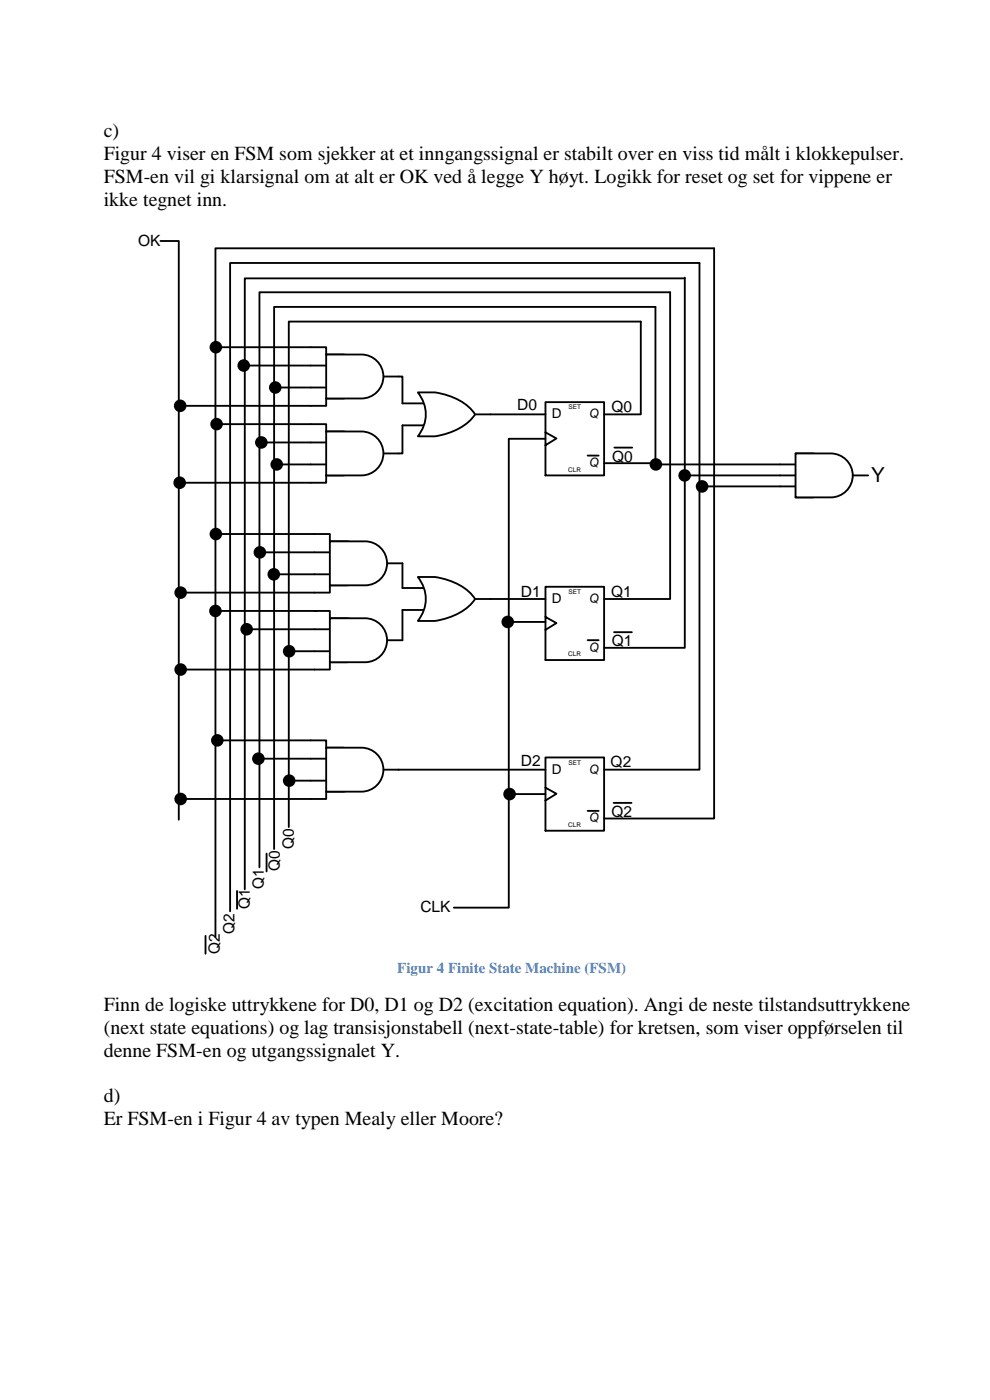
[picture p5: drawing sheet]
<svg xmlns="http://www.w3.org/2000/svg" width="210mm" height="297mm" viewBox="0 0 210 297" stroke-linecap="round" stroke-linejoin="round" font-family="sans-serif">
<path d="M104 127.1h11.7M115.7 124.5h12.5v15.5h-12.5zM115.7 130.9l2.3 1.3-2.3 1.4M124.7 135.8h2.3" fill="none" stroke="#000" stroke-width=".39"/>
<path d="M115.7 85.3h12.5v15.6h-12.5z" fill-rule="evenodd" fill="#fff"/>
<path d="M65.9 93.9h9.4M65.9 98.5h9.4M75.3 96.2h9.3M115.7 85.3h12.5v15.6h-12.5zM115.7 91.7l2.3 1.3-2.3 1.5M124.7 96.7h2.3" fill="none" stroke="#000" stroke-width=".39"/>
<path d="M69.2 91.6a15 15 0 0 1 8.8 1.6 9 9 0 0 1 3.3 3 12.3 12.3 0 0 1-8.5 4.7h-3.6a7.3 7.3 0 0 0 0-9.3z" fill-rule="evenodd" fill="#fff"/>
<path d="M65.9 90h3.3v1.6M69.2 91.6a15 15 0 0 1 8.8 1.6 9 9 0 0 1 3.3 3 12.3 12.3 0 0 1-8.5 4.7h-3.6a7.3 7.3 0 0 0 0-9.3zM69.2 100.9v1.5h-3.3" fill="none" stroke="#000" stroke-width=".39"/>
<path d="M69.2 91.6h7.5a4.7 4.7 0 0 1 4.6 4.6 4.7 4.7 0 0 1-4.6 4.7h-7.5z" fill-rule="evenodd" fill="#fff"/>
<path d="M65.9 77.6h9.4M75.3 79.9h9.3M65.9 82.2h9.4M69.2 91.6h7.5a4.7 4.7 0 0 1 4.6 4.6 4.7 4.7 0 0 1-4.6 4.7h-7.5z" fill="none" stroke="#000" stroke-width=".39"/>
<path d="M69.2 75.2a15 15 0 0 1 8.8 1.7 9 9 0 0 1 3.3 3 12.3 12.3 0 0 1-8.5 4.7h-3.6a7.3 7.3 0 0 0 0-9.4z" fill-rule="evenodd" fill="#fff"/>
<path d="M65.9 73.7h3.3v1.5M69.2 75.2a15 15 0 0 1 8.8 1.7 9 9 0 0 1 3.3 3 12.3 12.3 0 0 1-8.5 4.7h-3.6a7.3 7.3 0 0 0 0-9.4zM69.2 84.6v1.5h-3.3" fill="none" stroke="#000" stroke-width=".39"/>
<path d="M69.2 75.2h7.5a4.7 4.7 0 0 1 4.6 4.7 4.7 4.7 0 0 1-4.6 4.7h-7.5z" fill-rule="evenodd" fill="#fff"/>
<path d="M69.2 75.2h7.5a4.7 4.7 0 0 1 4.6 4.7 4.7 4.7 0 0 1-4.6 4.7h-7.5zM85.4 85.6h9.3M85.4 90.3h9.3M94.7 87.9h9.3" fill="none" stroke="#000" stroke-width=".39"/>
<path d="M88.6 83.3a15 15 0 0 1 8.9 1.7 9 9 0 0 1 3.3 2.9 12.3 12.3 0 0 1-8.5 4.7h-3.7a7.3 7.3 0 0 0 0-9.3z" fill-rule="evenodd" fill="#fff"/>
<path d="M88.6 83.3a15 15 0 0 1 8.9 1.7 9 9 0 0 1 3.3 2.9 12.3 12.3 0 0 1-8.5 4.7h-3.7a7.3 7.3 0 0 0 0-9.3zM66.7 133.5h9.3M66.7 138.2h9.3M76 135.8h9.4" fill="none" stroke="#000" stroke-width=".39"/>
<path d="M70 131.2a15 15 0 0 1 8.8 1.7 9 9 0 0 1 3.3 2.9 12.3 12.3 0 0 1-8.5 4.7h-3.6a7.3 7.3 0 0 0 0-9.3z" fill-rule="evenodd" fill="#fff"/>
<path d="M66.7 129.6h3.3v1.6M70 131.2a15 15 0 0 1 8.8 1.7 9 9 0 0 1 3.3 2.9 12.3 12.3 0 0 1-8.5 4.7h-3.6a7.3 7.3 0 0 0 0-9.3zM70 140.5v1.6h-3.3" fill="none" stroke="#000" stroke-width=".39"/>
<path d="M70 131.2h7.4a4.7 4.7 0 0 1 4.7 4.6 4.7 4.7 0 0 1-4.7 4.7h-7.4z" fill-rule="evenodd" fill="#fff"/>
<path d="M66.7 117.2h9.3M76 119.5h9.4M66.7 121.9h9.3M70 131.2h7.4a4.7 4.7 0 0 1 4.7 4.6 4.7 4.7 0 0 1-4.7 4.7h-7.4z" fill="none" stroke="#000" stroke-width=".39"/>
<path d="M70 114.9a15 15 0 0 1 8.8 1.7 9 9 0 0 1 3.3 2.9 12.3 12.3 0 0 1-8.5 4.7h-3.6a7.3 7.3 0 0 0 0-9.3z" fill-rule="evenodd" fill="#fff"/>
<path d="M66.7 113.3h3.3v1.6M70 114.9a15 15 0 0 1 8.8 1.7 9 9 0 0 1 3.3 2.9 12.3 12.3 0 0 1-8.5 4.7h-3.6a7.3 7.3 0 0 0 0-9.3zM70 124.2v1.5h-3.3" fill="none" stroke="#000" stroke-width=".39"/>
<path d="M70 114.9h7.4a4.7 4.7 0 0 1 4.7 4.6 4.7 4.7 0 0 1-4.7 4.7h-7.4z" fill-rule="evenodd" fill="#fff"/>
<path d="M70 114.9h7.4a4.7 4.7 0 0 1 4.7 4.6 4.7 4.7 0 0 1-4.7 4.7h-7.4zM85.4 124.8h9.3M85.4 129.4h9.3M94.7 127.1h9.3" fill="none" stroke="#000" stroke-width=".39"/>
<path d="M88.6 122.4a15 15 0 0 1 8.9 1.7 9 9 0 0 1 3.3 3 12.3 12.3 0 0 1-8.5 4.7h-3.7a7.3 7.3 0 0 0 0-9.4z" fill-rule="evenodd" fill="#fff"/>
<path d="M88.6 122.4a15 15 0 0 1 8.9 1.7 9 9 0 0 1 3.3 3 12.3 12.3 0 0 1-8.5 4.7h-3.7a7.3 7.3 0 0 0 0-9.4z" fill="none" stroke="#000" stroke-width=".39"/>
<path d="M115.7 160.7h12.5v15.6h-12.5z" fill-rule="evenodd" fill="#fff"/>
<path d="M65.9 161h9.4M65.9 165.6h9.4M75.3 163.3h9.3M115.7 160.7h12.5v15.6h-12.5zM115.7 167.1l2.3 1.3-2.3 1.5M124.7 172.1h2.3" fill="none" stroke="#000" stroke-width=".39"/>
<path d="M69.2 158.6a15 15 0 0 1 8.8 1.7 9 9 0 0 1 3.3 3 12.3 12.3 0 0 1-8.5 4.7h-3.6a7.3 7.3 0 0 0 0-9.4z" fill-rule="evenodd" fill="#fff"/>
<path d="M65.9 157.1h3.3v1.5M69.2 158.6a15 15 0 0 1 8.8 1.7 9 9 0 0 1 3.3 3 12.3 12.3 0 0 1-8.5 4.7h-3.6a7.3 7.3 0 0 0 0-9.4zM69.2 168v1.5h-3.3" fill="none" stroke="#000" stroke-width=".39"/>
<path d="M69.2 158.6h7.5a4.7 4.7 0 0 1 4.6 4.7 4.7 4.7 0 0 1-4.6 4.7h-7.5z" fill-rule="evenodd" fill="#fff"/>
<g fill="none" stroke="#000" stroke-width=".39">
<path d="M34 51.1h3.9v122.8M145.3 58.9v78.6h-17.1M145.3 59.1h-93.4v129.6M45.8 73.7h20.1M51.7 77.6h14.2M84.6 79.9h.8v5.7M38.2 86.1h27.7M45.9 90h20M55.4 93.9h10.5M58.4 82.2h7.5M58.7 98.5h7.2M85.4 90.3v5.9h-.8"/>
<path d="M104 87.9h11.7M128.2 87.9h7.7v-19.7h-74.6v107.3M128.2 98.3h10.8v-33.2h-80.8v115M130.3 95h3.8M165.5 98.5h9.3M38.1 102.4h27.8M45.8 113.3h20.9M55.1 117.2h11.6M85.4 119.5v5.3M165.5 100.9h18.7M165.5 103.2h9.3M38.3 125.7h28.4"/>
<path d="M45.7 129.6h21.4M52.3 133.5h14.4M58.1 121.9h8.6M61.3 138.2h5.4M85.4 129.4v6.4M128.2 127.1h14v-65.1h-87.2v122M130.3 134.1h3.7M38.3 142.1h28.4M46.1 157.1h19.8M69.2 158.6h7.5a4.7 4.7 0 0 1 4.6 4.7 4.7 4.7 0 0 1-4.6 4.7h-7.5zM38.3 169.5h27.6M54.8 161h11.1"/>
<path d="M61.4 165.6h4.5M84.5 163.3h31.2M128.2 163.3h20.2v-107.5h-99.6v137.6M128.2 173.7h23.3v-121h-105.8v146.1M130.2 170.4h3.8M43.6 198.6v3.8M50.3 189v3.8M56.5 181.1v3.8"/>
</g>
<g fill="#000">
<circle cx="45.8" cy="73.7" r="1.33"/>
<circle cx="51.7" cy="77.6" r="1.33"/>
<circle cx="38.2" cy="86.1" r="1.33"/>
<circle cx="45.9" cy="90" r="1.33"/>
<circle cx="55.4" cy="93.9" r="1.33"/>
<circle cx="58.4" cy="82.2" r="1.33"/>
<circle cx="58.7" cy="98.5" r="1.33"/>
<circle cx="38.1" cy="102.4" r="1.33"/>
<circle cx="45.8" cy="113.3" r="1.33"/>
<circle cx="55.1" cy="117.2" r="1.33"/>
<circle cx="38.3" cy="125.7" r="1.33"/>
<circle cx="45.7" cy="129.6" r="1.33"/>
<circle cx="52.3" cy="133.5" r="1.33"/>
<circle cx="58.1" cy="121.9" r="1.33"/>
<circle cx="61.3" cy="138.2" r="1.33"/>
<circle cx="38.3" cy="142.1" r="1.33"/>
<circle cx="46.1" cy="157.1" r="1.33"/>
<circle cx="38.3" cy="169.5" r="1.33"/>
<circle cx="54.8" cy="161" r="1.33"/>
<circle cx="61.4" cy="165.6" r="1.33"/>
</g>
<path d="M168.8 96.2a15 15 0 0 1 8.8 1.7 9 9 0 0 1 3.3 3 12.2 12.2 0 0 1-8.5 4.6h-3.6a7.3 7.3 0 0 0 0-9.3z" fill-rule="evenodd" fill="#fff"/>
<path d="M168.8 96.2a15 15 0 0 1 8.8 1.7 9 9 0 0 1 3.3 3 12.2 12.2 0 0 1-8.5 4.6h-3.6a7.3 7.3 0 0 0 0-9.3z" fill="none" stroke="#000" stroke-width=".39"/>
<path d="M168.8 96.2h7.4a4.7 4.7 0 0 1 4.7 4.7 4.7 4.7 0 0 1-4.7 4.6h-7.4z" fill-rule="evenodd" fill="#fff"/>
<path d="M115.7 93.1h-7.8v99.5h-11.6M139.1 98.5h26.4M168.8 96.2h7.4a4.7 4.7 0 0 1 4.7 4.7 4.7 4.7 0 0 1-4.7 4.6h-7.4zM145.2 100.9h20.3M148.9 103.2h16.6M107.7 132h8M108.1 168.5h7.6" fill="none" stroke="#000" stroke-width=".39"/>
<g fill="#000">
<circle cx="139.1" cy="98.5" r="1.33"/>
<circle cx="145.2" cy="100.9" r="1.33"/>
<circle cx="148.9" cy="103.2" r="1.33"/>
<circle cx="107.7" cy="132" r="1.33"/>
<circle cx="108.1" cy="168.5" r="1.33"/>
</g>
<text font-size="4.4" x="184.8" y="102.2">Y</text>
<g font-size="4.2">
<text x="22" y="29">c)</text>
<text x="22" y="33.9">Figur 4 viser en FSM som sjekker at et inngangssignal er stabilt over en viss tid målt i klokkepulser.</text>
<text x="22" y="38.7">FSM-en vil gi klarsignal om at alt er OK ved å legge Y høyt. Logikk for reset og set for vippene er</text>
<text x="22" y="43.6">ikke tegnet inn.</text>
<text x="22" y="214.4">Finn de logiske uttrykkene for D0, D1 og D2 (excitation equation). Angi de neste tilstandsuttrykkene</text>
<text x="22" y="219.3">(next state equations) og lag transisjonstabell (next-state-table) for kretsen, som viser oppførselen til</text>
<text x="22" y="224.2">denne FSM-en og utgangssignalet Y.</text>
<text x="22" y="233.9">d)</text>
<text x="22" y="238.8">Er FSM-en i Figur 4 av typen Mealy eller Moore?</text>
</g>
<g font-size="3.3">
<text x="29.3" y="52.1">OK</text>
<text x="109.7" y="87.1">D0</text>
<text x="129.7" y="87.4">Q0</text>
<text x="129.9" y="98">Q0</text>
<text x="110.5" y="126.7">D1</text>
<text x="129.6" y="126.6">Q1</text>
<text x="129.8" y="137.1">Q1</text>
<text x="110.5" y="162.5">D2</text>
<text x="129.5" y="162.8">Q2</text>
<text x="129.7" y="173.4">Q2</text>
<text x="59.4" y="184.9" transform="rotate(-90 59.4 184.9)">Q0</text>
<text x="62.3" y="180.1" transform="rotate(-90 62.3 180.1)">Q0</text>
<text x="55.9" y="188.6" transform="rotate(-90 55.9 188.6)">Q1</text>
<text x="53" y="192.8" transform="rotate(-90 53 192.8)">Q1</text>
<text x="89.2" y="193.6">CLK</text>
<text x="46.6" y="202.5" transform="rotate(-90 46.6 202.5)">Q2</text>
<text x="49.7" y="198.1" transform="rotate(-90 49.7 198.1)">Q2</text>
</g>
<text font-size="3.2" fill="#4f81bd" x="84.3" y="206.4">Figur 4 Finite State Machine (FSM)</text>
<g font-size="2.9">
<text x="117" y="88.8">D</text>
<text x="117" y="128">D</text>
<text x="117" y="164.2">D</text>
</g>
<g font-size="2.7">
<text x="124.8" y="88.7">Q</text>
<text x="124.8" y="99.1">Q</text>
<text x="124.8" y="127.9">Q</text>
<text x="124.8" y="138.3">Q</text>
<text x="124.8" y="164.1">Q</text>
<text x="124.8" y="174.5">Q</text>
</g>
<g font-size="1.4">
<text x="120.6" y="86.8">SET</text>
<text x="120.6" y="100.1">CLR</text>
<text x="120.6" y="126">SET</text>
<text x="120.6" y="139.2">CLR</text>
<text x="120.6" y="162.2">SET</text>
<text x="120.6" y="175.5">CLR</text>
</g>
</svg>
